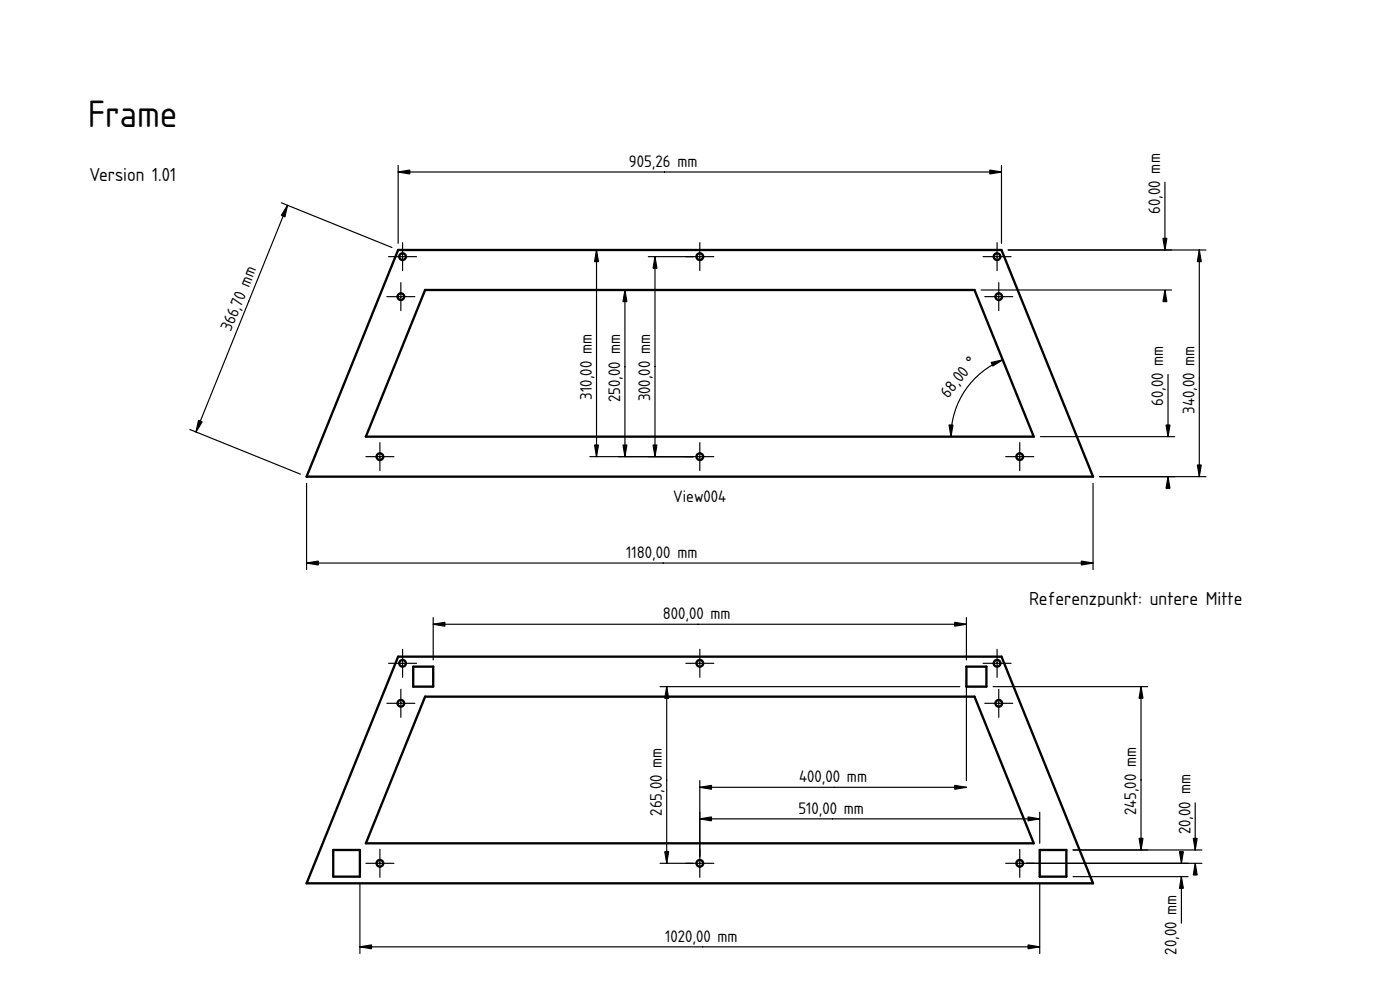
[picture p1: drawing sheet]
<svg xmlns="http://www.w3.org/2000/svg" width="420mm" height="297mm" viewBox="0 0 420 297" stroke-linecap="round" stroke-linejoin="round" font-family="sans-serif">
<path d="M210 109h.1" fill="none" stroke="#000" stroke-width=".3"/>
<path d="M127.6 87h164.9l17.7 44h-200.4z" fill-rule="evenodd" fill="#fff"/>
<path d="M210 109h.1" fill="none" stroke="#000" stroke-width=".3"/>
<g fill="#fff">
<circle cx="114" cy="137" r="1"/>
<circle cx="210" cy="77" r="1"/>
<circle cx="210" cy="137" r="1"/>
<circle cx="120.3" cy="89" r="1"/>
<circle cx="299.7" cy="89" r="1"/>
<circle cx="299.2" cy="77" r="1"/>
<circle cx="306" cy="137" r="1"/>
<circle cx="120.8" cy="77" r="1"/>
</g>
<g fill="none" stroke="#000" stroke-width=".7">
<path d="M119.5 75h181.1l27.4 68h-236zM127.6 87h164.9l17.7 44h-200.4z"/>
<circle cx="120.8" cy="77" r="1"/>
<circle cx="210" cy="77" r="1"/>
<circle cx="299.2" cy="77" r="1"/>
<circle cx="120.3" cy="89" r="1"/>
<circle cx="299.7" cy="89" r="1"/>
<circle cx="114" cy="137" r="1"/>
<circle cx="210" cy="137" r="1"/>
<circle cx="306" cy="137" r="1"/>
</g>
<g fill="#000" stroke="#000" stroke-width=".35">
<path d="M119.5 51.6l3.5-.6v1.2zM297.1 51l3.5 .6-3.5 .6zM86.3 61.6l-.8 3.5-1.1-.5zM179 75l.6 3.5h-1.2zM196.6 77l.6 3.5h-1.2zM349 71.5h1.2l-.6 3.5zM359.9 75l.6 3.5h-1.2zM187.6 87l.5 3.5h-1.1zM349.6 87l.6 3.5h-1.2zM297.5 108.8l3.4-.8-3 1.8zM59.6 126.1l1.1 .5-1.9 3zM178.4 133.5h1.2l-.6 3.5z"/>
<path d="M187 133.5h1.1l-.5 3.5zM196 133.5h1.2l-.6 3.5zM284.8 127.5h1.2l-.6 3.5zM350 127.5h1.1l-.6 3.5zM350.5 143l.6 3.5h-1.1zM359.3 139.5h1.2l-.6 3.5zM92 168.9l3.5-.6v1.2zM324.5 168.3l3.5 .6-3.5 .6z"/>
<path d="M120.3 84.8v8.4zM116.1 89h8.4z" fill-rule="evenodd"/>
<path d="M120.8 72.8v8.4zM116.6 77h8.4z" fill-rule="evenodd"/>
<path d="M210 72.8v8.4zM205.8 77h8.4z" fill-rule="evenodd"/>
<path d="M299.2 72.8v8.4zM295 77h8.4z" fill-rule="evenodd"/>
<path d="M299.7 84.8v8.4zM295.5 89h8.4z" fill-rule="evenodd"/>
<path d="M114 132.8v8.4zM109.8 137h8.4z" fill-rule="evenodd"/>
<path d="M210 132.8v8.4zM205.8 137h8.4z" fill-rule="evenodd"/>
<path d="M306 132.8v8.4zM301.8 137h8.4z" fill-rule="evenodd"/>
</g>
<path d="M210 109h.1" fill="none" stroke="#000" stroke-width=".3"/>
<g fill="none" stroke="#000" stroke-width=".35">
<path d="M119.5 49.6v23.4M119.5 51.6h181.1M300.6 49.6v23.4M349.6 54.7v20.3M84.4 60.8l33.2 13.5M86.3 61.6l-27.5 68M177 75h31M179 75v62M194.6 77h13.4M196.6 77v60M302.6 75h59.3M359.9 75v68"/>
<path d="M185.6 87h22.4M187.6 87v50M294.5 87h57.1M300.9 108a24.9 24.9 0 0 0-15.5 23M350.5 112.3v18.7M57 128.9l33.2 13.4M177 137h31M312.2 131h40.3M92 145v25.9M328 145v25.9M330 143h31.9M92 168.9h236"/>
</g>
<path d="M119.5 197h181.1l27.4 68h-236z" fill-rule="evenodd" fill="#fff"/>
<path d="M210 231h.1" fill="none" stroke="#000" stroke-width=".3"/>
<path d="M127.6 209h164.9l17.7 44h-200.4z" fill-rule="evenodd" fill="#fff"/>
<path d="M210 231h.1" fill="none" stroke="#000" stroke-width=".3"/>
<g fill="#fff">
<path d="M312 255h8v8h-8z" fill-rule="evenodd"/>
<path d="M100 255h8v8h-8z" fill-rule="evenodd"/>
<path d="M290 200h6v6h-6z" fill-rule="evenodd"/>
<path d="M124 200h6v6h-6z" fill-rule="evenodd"/>
<circle cx="114" cy="259" r="1"/>
<circle cx="210" cy="199" r="1"/>
<circle cx="210" cy="259" r="1"/>
<circle cx="120.3" cy="211" r="1"/>
<circle cx="299.7" cy="211" r="1"/>
<circle cx="299.2" cy="199" r="1"/>
<circle cx="306" cy="259" r="1"/>
<circle cx="120.8" cy="199" r="1"/>
</g>
<g fill="none" stroke="#000" stroke-width=".7">
<path d="M119.5 197h181.1l27.4 68h-236zM124 200h6v6h-6zM127.6 209h164.9l17.7 44h-200.4zM290 200h6v6h-6zM100 255h8v8h-8zM312 255h8v8h-8z"/>
<circle cx="120.8" cy="199" r="1"/>
<circle cx="210" cy="199" r="1"/>
<circle cx="299.2" cy="199" r="1"/>
<circle cx="120.3" cy="211" r="1"/>
<circle cx="299.7" cy="211" r="1"/>
<circle cx="114" cy="259" r="1"/>
<circle cx="210" cy="259" r="1"/>
<circle cx="306" cy="259" r="1"/>
</g>
<g fill="#000" stroke="#000" stroke-width=".35">
<path d="M130 187.3l3.5-.6v1.2zM286.5 186.7l3.5 .6-3.5 .6zM200.1 206l.6 3.5h-1.2zM342.4 206l.6 3.5h-1.1zM210 236.2l3.5-.6v1.2zM286.5 235.6l3.5 .6-3.5 .6zM199.5 255.5h1.2l-.6 3.5zM210 245.7l3.5-.6v1.2zM308.5 245.1l3.5 .6-3.5 .6zM341.9 251.5h1.1l-.6 3.5zM354 255.5h1.1l-.5 3.5zM358.7 259l.6 3.5h-1.2z"/>
<path d="M358.1 251.5h1.2l-.6 3.5zM354.6 263l.5 3.5h-1.1zM108 284.1l3.5-.6v1.2zM308.5 283.5l3.5 .6-3.5 .6z"/>
<path d="M120.3 206.8v8.4zM116.1 211h8.4z" fill-rule="evenodd"/>
<path d="M120.8 194.8v8.4zM116.6 199h8.4z" fill-rule="evenodd"/>
<path d="M299.2 194.8v8.4zM295 199h8.4z" fill-rule="evenodd"/>
<path d="M299.7 206.8v8.4zM295.5 211h8.4z" fill-rule="evenodd"/>
<path d="M114 254.8v8.4zM109.8 259h8.4z" fill-rule="evenodd"/>
<path d="M210 254.8v8.4zM205.8 259h8.4z" fill-rule="evenodd"/>
<path d="M306 254.8v8.4zM301.8 259h8.4z" fill-rule="evenodd"/>
</g>
<path d="M210 194.8v8.4zM205.8 199h8.4z" fill-rule="evenodd" fill="#080808" stroke="#080808" stroke-width=".35"/>
<path d="M210 231h.1" fill="none" stroke="#000" stroke-width=".3"/>
<g fill="none" stroke="#000" stroke-width=".35">
<path d="M130 185.3v12.7M130 187.3h160M290 185.3v12.7M198.1 206h89.9M200.1 206v53M290 204v30.2M298 206h46.4M342.4 206v49M210 234.2v22.8M210 236.2h80M198.1 259h9.9M210 245.7h102"/>
<path d="M308 259h52.7M312 243.7v9.3M322 255h38.7M358.7 240.9v14.1M108 265v21.1M312 265v21.1M322 263h34.6M354.6 263v14M108 284.1h204"/>
</g>
<text font-size="10.7" x="26.4" y="38">Frame</text>
<g font-size="5.3">
<text x="26.8" y="54.4">Version 1.01</text>
<text x="308.8" y="181.4">Referenzpunkt: untere Mitte</text>
</g>
<g font-size="4.7">
<text x="188.7" y="50.2">905,26 mm</text>
<text x="348.2" y="64.1" transform="rotate(-90 348.2 64.1)">60,00 mm</text>
<text x="69.3" y="99.7" transform="rotate(-68 69.3 99.7)">366,70 mm</text>
<text x="292.3" y="110.1" transform="rotate(-51 292.3 110.1)">°</text>
<text x="177.6" y="119.9" transform="rotate(-90 177.6 119.9)">310,00 mm</text>
<text x="284.5" y="119.6" transform="rotate(-51 284.5 119.6)">68,0</text>
<text x="186.1" y="120.6" transform="rotate(-90 186.1 120.6)">250,00 mm</text>
<text x="195.1" y="120.4" transform="rotate(-90 195.1 120.4)">300,00 mm</text>
<text x="349.1" y="121.8" transform="rotate(-90 349.1 121.8)">60,00 mm</text>
<text x="358.5" y="124.2" transform="rotate(-90 358.5 124.2)">340,00 mm</text>
<text x="202.1" y="150.7">View004</text>
<text x="187.9" y="167.5">1180,00 mm</text>
<text x="198.9" y="185.8">800,00 mm</text>
<text x="239.8" y="234.8">400,00 mm</text>
<text x="198.6" y="244.8" transform="rotate(-90 198.6 244.8)">265,00 mm</text>
<text x="239.6" y="244.2">510,00 mm</text>
<text x="341" y="244.7" transform="rotate(-90 341 244.7)">245,00 mm</text>
<text x="357.3" y="250.3" transform="rotate(-90 357.3 250.3)">20,00 mm</text>
<text x="199.6" y="282.6">1020,00 mm</text>
<text x="353.1" y="286.4" transform="rotate(-90 353.1 286.4)">20,00 mm</text>
</g>
</svg>
